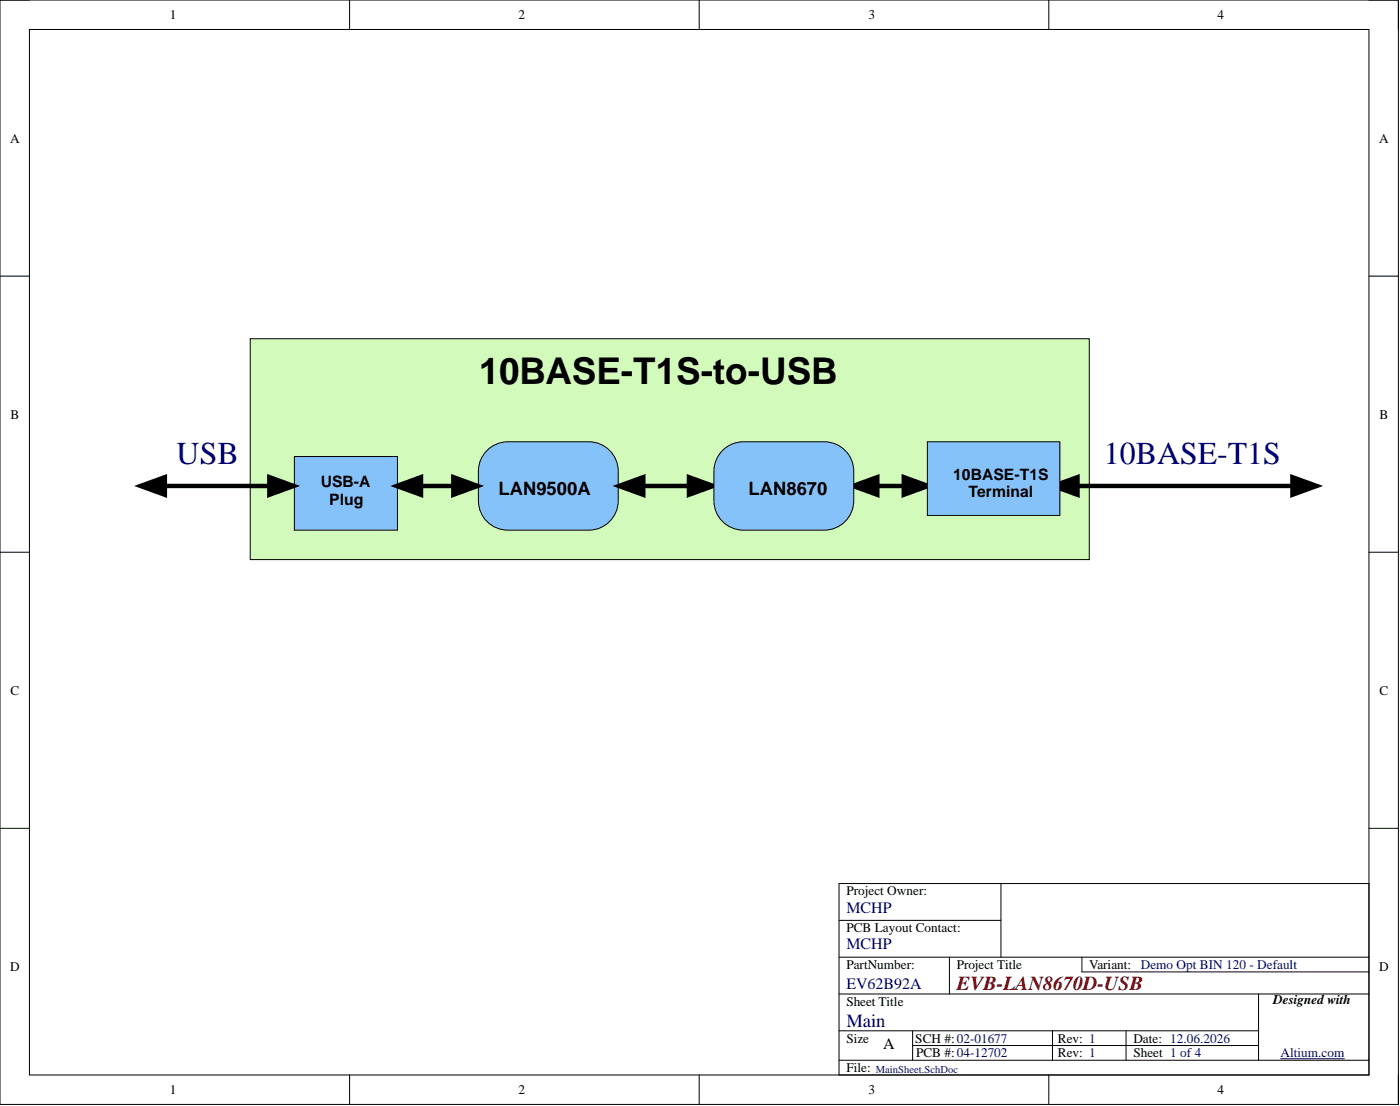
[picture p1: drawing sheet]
<svg xmlns="http://www.w3.org/2000/svg" width="241mm" height="190mm" viewBox="0 0 241 190" stroke-linecap="round" stroke-linejoin="round" font-family="sans-serif">
<g fill="none" stroke="#000" stroke-width=".17">
<path d="M0 0h241v190.2h-241zM0 0h5.1M5.1 5.1h230.8v180.1h-230.8zM60.3 0v5.1M120.5 0v5.1M180.8 0v5.1M235.9 0h5.1v5.1M0 47.6h5.1M235.9 47.6h5.1M0 95.1h5.1M235.9 95.1h5.1M0 142.7h5.1"/>
<path d="M235.9 142.7h5.1M60.3 185.2v5M120.5 185.2v5M180.8 185.2v5M241 185.2v5"/>
</g>
<path d="M216.9 171.5h17.8v11.1h-17.8z" fill-rule="evenodd" fill="#fff"/>
<path d="M216.9 171.5h17.8v11.1h-17.8z" fill="none" stroke="#fff" stroke-width=".17"/>
<g fill="none" stroke="#000" stroke-width=".17">
<path d="M144.6 158.5h27.9M144.6 152.2h91.3v33h-91.3zM172.5 152.2v12.7M144.6 171.2h91.3M144.6 164.9h91.3M144.6 177.5h72.3M157.3 177.5v5.1M163.6 164.9v6.3M181.4 177.5v5.1M186.5 164.9v2.5h49.4M194.1 177.5v5.1M216.9 171.2v11.4"/>
<path d="M144.6 182.6h91.3M157.3 180.1h59.6"/>
</g>
<path d="M220.7 182.4h11" fill="none" stroke="#000080" stroke-width=".17"/>
<path d="M43.1 58.3h144.6v38.1h-144.6z" fill-rule="evenodd" fill="#d2fbbb"/>
<path d="M43.1 58.3h144.6v38.1h-144.6z" fill="none" stroke="#000" stroke-width=".17"/>
<path d="M83.6 77.9a5.1 5.1 0 0 1 3.9-1.8h14a5.1 5.1 0 0 1 5.1 5.1v5a5.1 5.1 0 0 1-5.1 5.1h-14a5.1 5.1 0 0 1-5-5.1v-5a5.1 5.1 0 0 1 1.1-3.3z" fill="#86c2fa"/>
<path d="M83.6 77.9a5.1 5.1 0 0 1 3.9-1.8h14a5.1 5.1 0 0 1 5.1 5.1v5a5.1 5.1 0 0 1-5.1 5.1h-14a5.1 5.1 0 0 1-5-5.1v-5a5.1 5.1 0 0 1 1.1-3.3z" fill="none" stroke="#000" stroke-width=".17"/>
<path d="M50.7 78.6h17.8v12.7h-17.8z" fill-rule="evenodd" fill="#86c2fa"/>
<path d="M50.7 78.6h17.8v12.7h-17.8z" fill="none" stroke="#000" stroke-width=".17"/>
<g fill="none" stroke="#000" stroke-width=".76">
<path d="M24.2 83.7l4.2-1.5v3zM25.4 83.7h24.1M46.4 82.2l4.2 1.5-4.2 1.5zM68.4 83.7l4.2-1.5v3zM69.5 83.7h11.7M78.1 82.2l4.2 1.5-4.2 1.5zM106.7 83.7l4.2-1.5v3zM107.8 83.7h14M118.7 82.2l4.2 1.5-4.2 1.5zM147 83.7l4.2-1.5v3zM148.2 83.7h10.6M155.8 82.2l4.2 1.5-4.2 1.5z"/>
<path d="M181.5 83.7l4.2-1.5v3zM182.7 83.7h43.1M222.8 82.2l4.1 1.5-4.1 1.5z"/>
</g>
<path d="M24.2 83.7l4.2-1.5v3zM46.4 82.2l4.2 1.5-4.2 1.5zM68.4 83.7l4.2-1.5v3zM78.1 82.2l4.2 1.5-4.2 1.5zM106.7 83.7l4.2-1.5v3zM118.7 82.2l4.2 1.5-4.2 1.5zM147 83.7l4.2-1.5v3zM155.8 82.2l4.2 1.5-4.2 1.5zM181.5 83.7l4.2-1.5v3zM222.8 82.2l4.1 1.5-4.1 1.5z" fill="#000"/>
<path d="M124.2 77.9a5.1 5.1 0 0 1 3.9-1.8h14a5.1 5.1 0 0 1 5.1 5.1v5a5.1 5.1 0 0 1-5.1 5.1h-14a5.1 5.1 0 0 1-5.1-5.1v-5a5.1 5.1 0 0 1 1.2-3.3z" fill="#86c2fa"/>
<path d="M124.2 77.9a5.1 5.1 0 0 1 3.9-1.8h14a5.1 5.1 0 0 1 5.1 5.1v5a5.1 5.1 0 0 1-5.1 5.1h-14a5.1 5.1 0 0 1-5.1-5.1v-5a5.1 5.1 0 0 1 1.2-3.3z" fill="none" stroke="#000" stroke-width=".17"/>
<path d="M159.8 76.1h22.9v12.7h-22.9z" fill-rule="evenodd" fill="#86c2fa"/>
<path d="M159.8 76.1h22.9v12.7h-22.9z" fill="none" stroke="#000" stroke-width=".17"/>
<text font-size="6.3" x="82.6" y="66.1">10BASE-T1S-to-USB</text>
<g font-size="5.5" fill="#000080">
<text x="30.4" y="80">USB</text>
<text x="190.3" y="80">10BASE-T1S</text>
</g>
<text font-size="3.4" fill="#800000" x="164.9" y="170.4">EVB-LAN8670D-USB</text>
<g font-size="3.2">
<text x="85.9" y="85.3">LAN9500A</text>
<text x="129" y="85.3">LAN8670</text>
</g>
<text font-size="3.2" fill="#000080" x="145.9" y="176.9">Main</text>
<g font-size="2.7">
<text x="55.3" y="83.9">USB-A</text>
<text x="164.3" y="82.6">10BASE-T1S</text>
<text x="56.7" y="86.9">Plug</text>
<text x="166.9" y="85.6">Terminal</text>
<text x="152.2" y="180.8">A</text>
</g>
<g font-size="2.7" fill="#000080">
<text x="145.9" y="157.2">MCHP</text>
<text x="145.9" y="163.5">MCHP</text>
<text x="145.9" y="170.4">EV62B92A</text>
</g>
<g font-size="2.3">
<text x="29.3" y="3.3">1</text>
<text x="89.3" y="3.3">2</text>
<text x="149.7" y="3.3">3</text>
<text x="209.8" y="3.3">4</text>
<text x="1.7" y="24.6">A</text>
<text x="237.7" y="24.6">A</text>
<text x="1.8" y="72.1">B</text>
<text x="237.8" y="72.1">B</text>
<text x="1.8" y="119.7">C</text>
<text x="237.8" y="119.7">C</text>
<text x="145.9" y="154.2">Project Owner:</text>
<text x="145.9" y="160.6">PCB Layout Contact:</text>
<text x="1.7" y="167.2">D</text>
<text x="145.9" y="166.9">PartNumber:</text>
<text x="164.9" y="166.9">Project Title</text>
<text x="187.7" y="166.9">Variant:</text>
<text x="237.7" y="167.2">D</text>
<text x="145.9" y="173.2">Sheet Title</text>
<text x="219.5" y="173">Designed with</text>
<text x="145.9" y="179.6">Size</text>
<text x="157.8" y="179.6">SCH #:02-01677</text>
<text x="182.3" y="179.6">Rev: 1</text>
<text x="195.4" y="179.6">Date: 12.06.2026</text>
<text x="145.9" y="184.7">File:</text>
<text x="157.9" y="182.1">PCB #:04-12702</text>
<text x="182.3" y="182.1">Rev: 1</text>
<text x="195.4" y="182.1">Sheet 1 of 4</text>
<text x="29.3" y="188.5">1</text>
<text x="89.3" y="188.5">2</text>
<text x="149.7" y="188.5">3</text>
<text x="209.8" y="188.5">4</text>
</g>
<g font-size="2.3" fill="#000080">
<text x="196.6" y="166.9">Demo Opt BIN 120 - Default</text>
<text x="220.7" y="182.1">Altium.com</text>
</g>
<text font-size="1.8" fill="#000080" x="151" y="184.8">MainSheet.SchDoc</text>
</svg>
